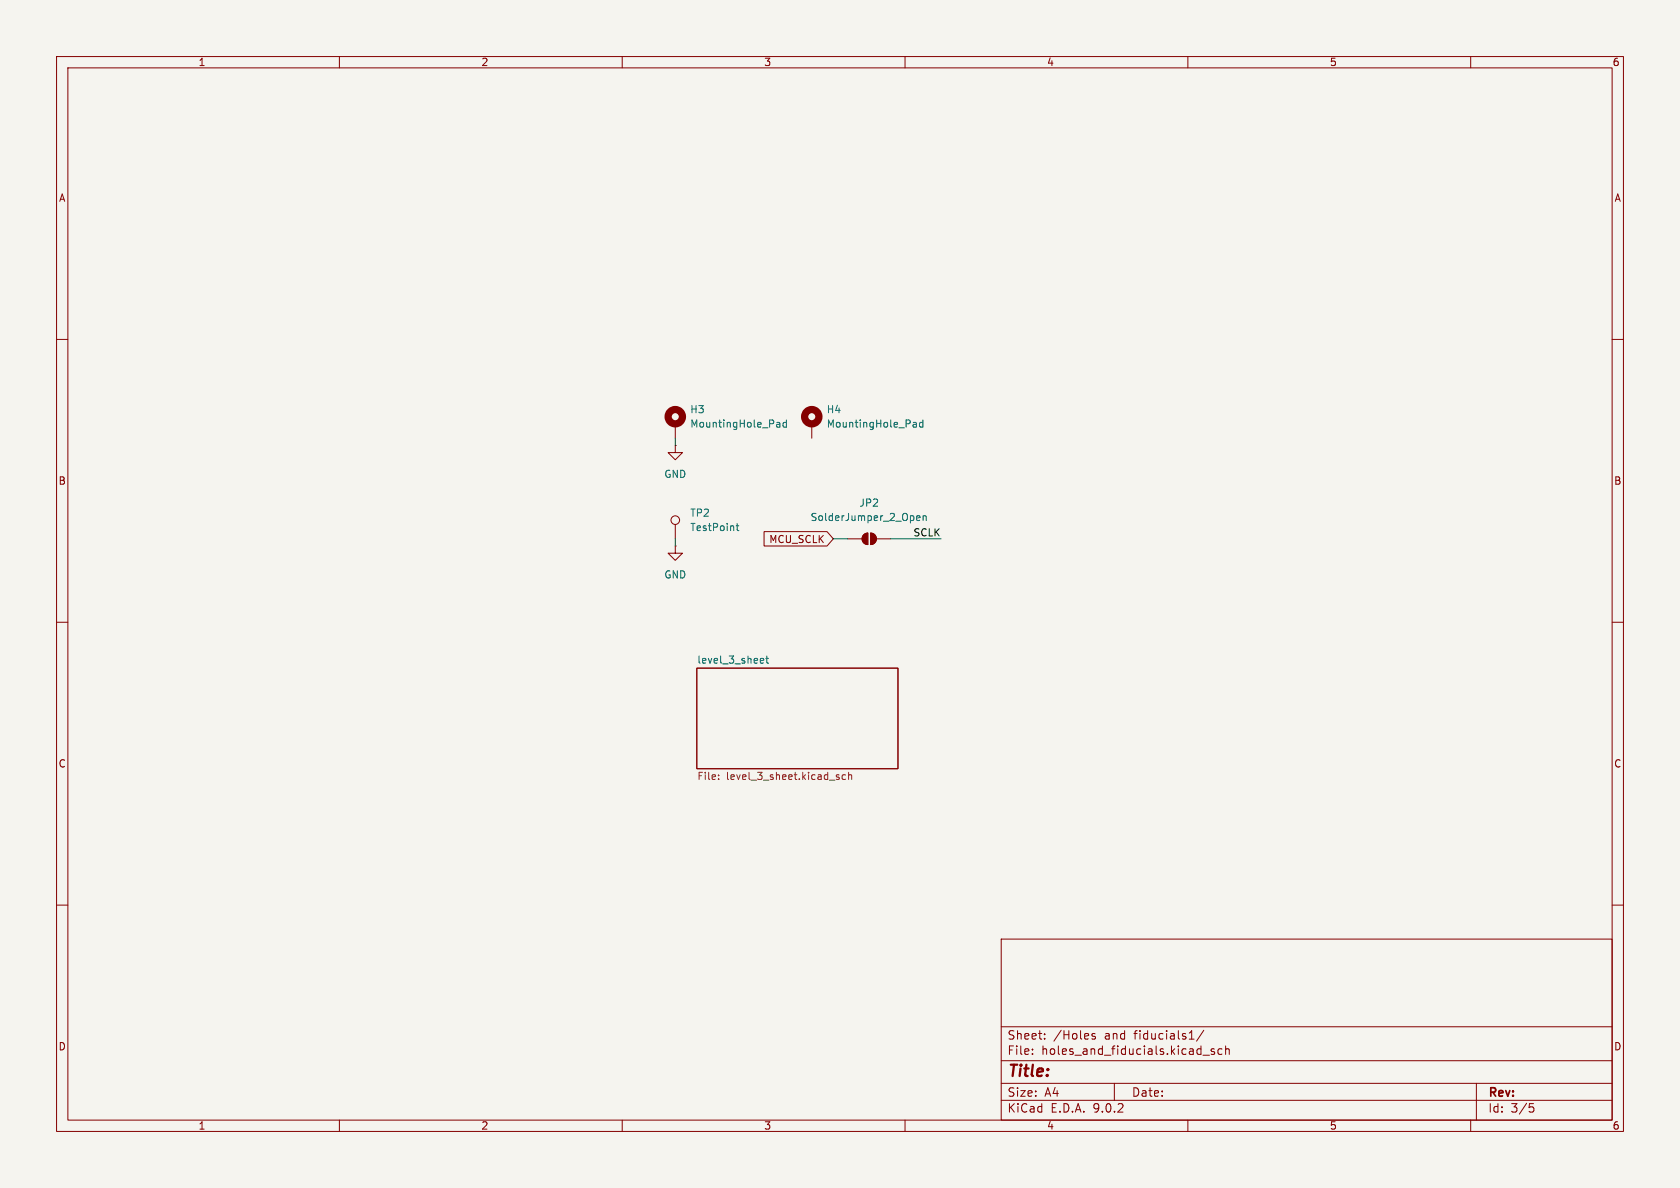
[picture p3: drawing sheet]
<svg xmlns="http://www.w3.org/2000/svg" width="297mm" height="210mm" viewBox="0 0 297 210" stroke-linecap="round" stroke-linejoin="round" font-family="sans-serif">
<path d="M0 0h297v210h-297z" fill="#f5f4ef" stroke="#f5f4ef" stroke-width=".18"/>
<g fill="none" stroke="#840000" stroke-width=".18">
<path d="M10 10h277v190h-277zM12 12h273v186h-273zM60 10v2M110 10v2M160 10v2M210 10v2M260 10v2M10 60h2M119.4 78.7v1.3h1.2l-1.2 1.3-1.3-1.3h1.3M119.4 78.7h.1M119.4 74.9v2.6M143.5 74.9v2.6"/>
<path d="M285 60h2M119.4 96.5v1.3h1.2l-1.2 1.3-1.3-1.3h1.3M119.4 96.5h.1M119.4 92.7v2.6M135.1 94h11.1l1.1 1.3-1.1 1.2h-11.1zM149.9 95.3h2.5M152.7 94.5l.7-.3v2.1a1.02 1.02 0 0 1-.9-.7 1.02 1.02 0 0 1 .2-1.1zM153.9 94.2a1.02 1.02 0 0 1 1 1.1 1.02 1.02 0 0 1-1 1zM154.9 95.3h2.6M10 110h2M123.2 118.1h35.5v17.8h-35.5zM285 110h2"/>
<path d="M10 160h2M177 166h108v32h-108zM285 160h2M60 198v2M110 198v2M160 198v2M177 194.5h108M177 191.5h108M177 187.5h108M177 181.5h108M182.5 186.3v.1M182.5 185.5v.1"/>
<path d="M184.7 183.6v.1M184.7 182.8v.1M193.6 182.8l-.4-.1-.2 .2 .1 .2 .5 .2v.3h-.6M197 191.5v3M210 198v2M210.2 183.7h.9M212.7 186.5h1.1M212.8 182.1l-1.3 2M214.7 185.5l-.4-.1-.2 .2 .1 .2 .5 .2v.3h-.6M216 185.5l-.4-.1-.3 .3v.4l.2 .2h.5M216.7 185.5l.2-.1 .3 .1 .1 .9M216.7 184.9v1.5"/>
<path d="M260 198v2M261 191.5v6.5M270.4 195.1h.7M270.5 195.7h.4l.3 .3-.2 .5-.5 .1"/>
<circle cx="119.4" cy="91.9" r=".76"/>
</g>
<g fill="none" stroke="#006464" stroke-width=".18">
<path d="M137.5 74.7h.3l.1 .8M137.9 75.4l-.4 .1M137.9 75h-.4M139 74.7h-.3l-.3 .2 .1 .5h.5M139 74.2v1.3M161.6 74.7h.3l.1 .8M162 75.4l-.4 .1M162 75h-.4M163.2 74.2v1.3M163.2 74.7h-.4l-.3 .2 .2 .5h.5M130.1 93h.5M130.3 92.5v1.1l.3 .2"/>
<path d="M162 91.6l.7-.1-.1-.3h-.4l-.2 .2 .1 .6h.5M163.2 91.3l.2-.1h.3v.8M163.2 91.2v.8M134.6 116.4h.4v.3l-.6 .1M135 117.2h-.4M135.4 116.4h.5M135.6 116v1.1l.3 .1"/>
</g>
<path d="M127 137.7v.1M127 137v.1M148 137.4h.3l.1 .2-.2 .2h-.2M148 137h.3M149.5 137h-.4l-.2 .2 .1 .5h.5M150 137.1l.2-.1h.3l.1 .8M150 136.5v1.3" fill="none" stroke="#725600" stroke-width=".18"/>
<g fill="#840000" stroke="#840000" stroke-width=".18">
<path d="M152.7 94.5l.7-.3v2.1a1.02 1.02 0 0 1-.9-.7 1.02 1.02 0 0 1 .2-1.1z"/>
<path d="M153.9 94.2a1.02 1.02 0 0 1 1 1.1 1.02 1.02 0 0 1-1 1z"/>
</g>
<g fill="none" stroke="#840000" stroke-width="1.3">
<circle cx="119.4" cy="73.7" r="1.27"/>
<circle cx="143.5" cy="73.7" r="1.27"/>
</g>
<path d="M119.4 77.5v1.2M119.4 95.3v1.2M147.3 95.3h2.6M157.5 95.3h8.9" fill="none" stroke="#009600" stroke-width=".18"/>
<text font-size="2.8" fill="#840000" x="178" y="190.9">Title:</text>
<g font-size="2.1" fill="#840000">
<text x="178" y="184">Sheet:</text>
<text x="186.2" y="184">/Holes</text>
<text x="195.3" y="184">and</text>
<text x="200.7" y="184">fiducials1/</text>
<text x="178" y="186.7">File:</text>
<text x="184.1" y="186.7">holes_and_fiducials.kicad_sch</text>
<text x="178" y="196.9">KiCad</text>
<text x="178" y="194.1">Size:</text>
<text x="184.7" y="194.1">A4</text>
<text x="185.7" y="196.9">E.D.A.</text>
<text x="193.3" y="196.9">9.0.2</text>
<text x="200" y="194.1">Date:</text>
<text x="263" y="194.3">Rev:</text>
<text x="263" y="196.9">Id:</text>
<text x="267.1" y="196.9">3/5</text>
</g>
<g font-size="1.8" fill="#840000">
<text x="35" y="11.9">1</text>
<text x="85" y="11.9">2</text>
<text x="135" y="11.9">3</text>
<text x="185" y="11.9">4</text>
<text x="235" y="11.9">5</text>
<text x="285" y="11.9">6</text>
<text x="10.3" y="35.9">A</text>
<text x="285.3" y="35.9">A</text>
<text x="10.3" y="85.9">B</text>
<text x="285.3" y="85.9">B</text>
<text x="135.9" y="96.2">MCU_SCLK</text>
<text x="10.3" y="135.9">C</text>
<text x="285.3" y="135.9">C</text>
<text x="10.3" y="185.9">D</text>
<text x="285.3" y="185.9">D</text>
<text x="35" y="199.9">1</text>
<text x="85" y="199.9">2</text>
<text x="135" y="199.9">3</text>
<text x="185" y="199.9">4</text>
<text x="235" y="199.9">5</text>
<text x="285" y="199.9">6</text>
</g>
<g font-size="1.8" fill="#006464">
<text x="121.9" y="73.3">H3</text>
<text x="121.9" y="75.8">MountingHole_Pad</text>
<text x="146.1" y="73.3">H4</text>
<text x="146.1" y="75.8">MountingHole_Pad</text>
<text x="117.3" y="84.7">GND</text>
<text x="151.8" y="89.8">JP2</text>
<text x="121.9" y="91.5">TP2</text>
<text x="121.9" y="94.1">TestPoint</text>
<text x="143.2" y="92.3">SolderJumper_2_Open</text>
<text x="117.3" y="102.5">GND</text>
<text x="123.2" y="117.4">level_3_sheet</text>
</g>
<text font-size="1.8" fill="#0f0f0f" x="161.4" y="94.9">SCLK</text>
<g font-size="1.8" fill="#725600">
<text x="123.2" y="138.2">File:</text>
<text x="128.4" y="138.2">level_3_sheet.kicad_sch</text>
</g>
</svg>
